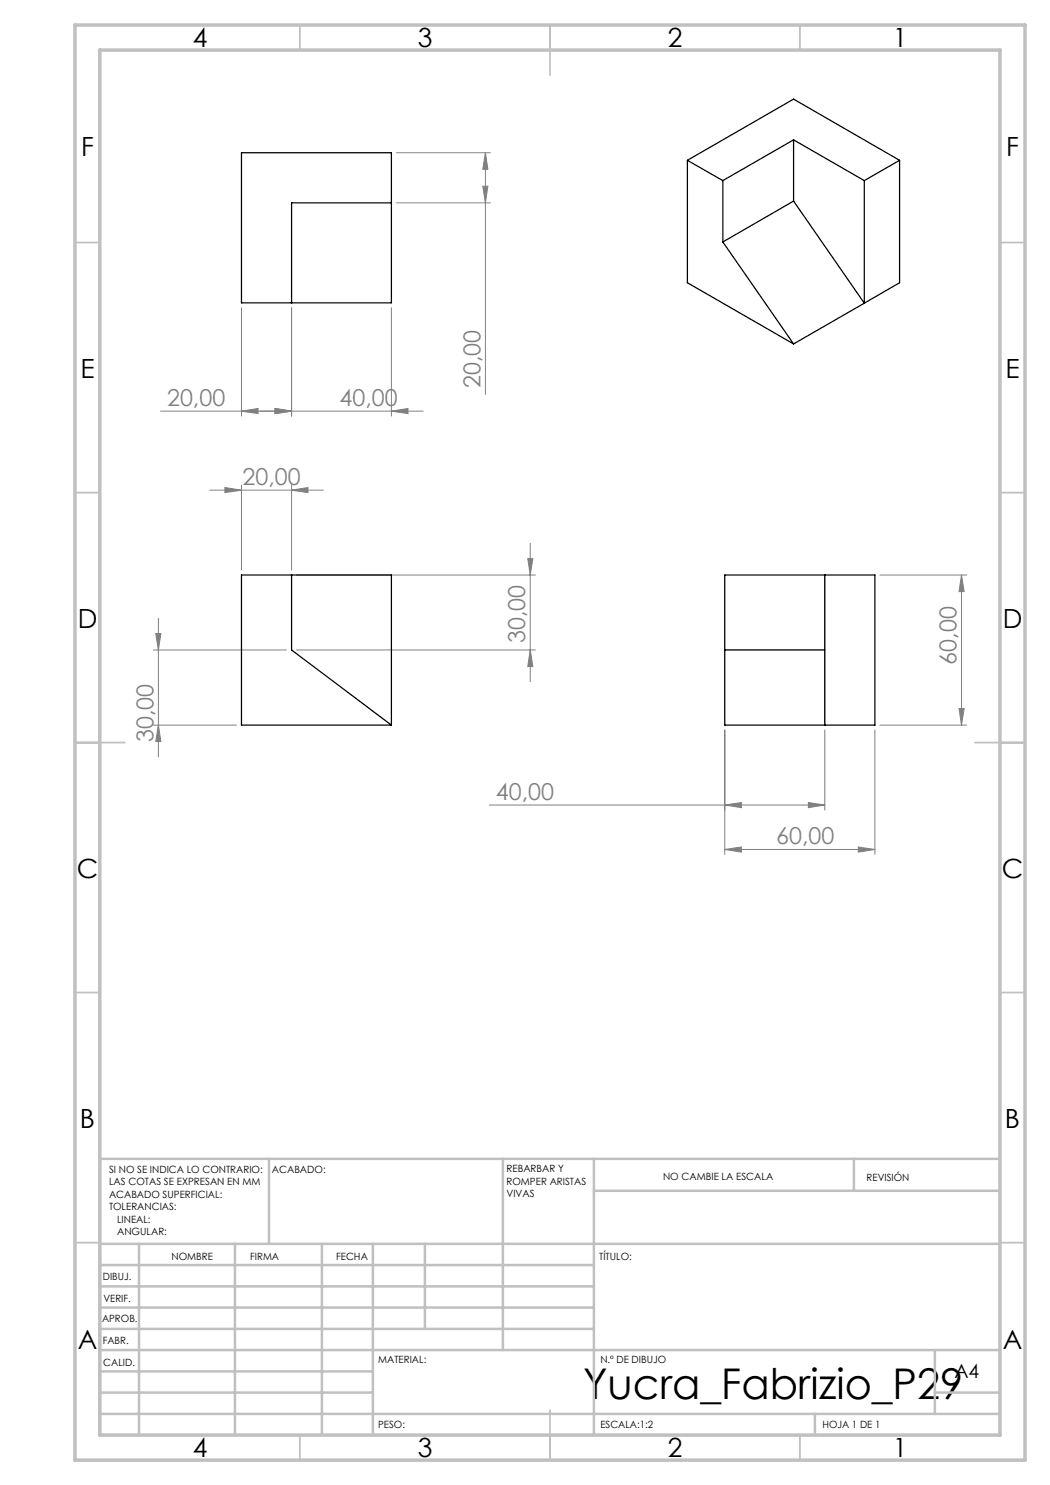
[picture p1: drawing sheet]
<svg xmlns="http://www.w3.org/2000/svg" width="210mm" height="297mm" viewBox="0 0 210 297" stroke-linecap="round" stroke-linejoin="round" font-family="sans-serif">
<g fill="none" stroke="#808080" stroke-width=".2">
<path d="M79.3 30.5h18.8M96.6 37.2h1l-.5 3.4zM97.1 30.5v48.4M97.1 30.5l.5 3.4h-1zM79.3 40.6h18.8M48.3 61.6v21.6M58.3 61.6v21.6M78.3 61.6v21.6M41.9 98h22.8M45 97.5l3.3 .5-3.3 .5zM48.3 82.2l3.3-.5v1zM48.3 97v17"/>
<path d="M55 81.7l3.3 .5-3.3 .5zM58.3 98l3.3-.5v1zM58.3 97v17M78.3 82.2l3.3-.5v1zM84.6 82.2h-52.5M59.3 115h47.8M105.6 111.7h1l-.6 3.3zM106 108.7v27.6M176 115h17.3M192.3 115l.5 3.3h-1zM192.3 115v30M30.7 130h26.6"/>
<path d="M31.2 126.7h1l-.5 3.3zM31.7 123.6v27.8M59.3 130h47.8M106 130l.6 3.3h-1zM30.7 145h16.6M31.7 145l.5 3.3h-1zM145 146v24.9M165 146v16M175 146v24.9M176 145h17.3M191.8 141.7h1l-.5 3.3zM97.9 161h67.1"/>
<path d="M145 169.9l3.3-.5v1zM145 161l3.3-.5v1zM145 169.9h30M161.7 160.5l3.3 .5-3.3 .5zM171.7 169.4l3.3 .5-3.3 .5z"/>
</g>
<g fill="none" stroke="#c0c0c0" stroke-width=".35">
<path d="M60 5v5M110 5v10M160 5v5M15 48.5h5M200 48.5h5M15 98.5h5M200 98.5h5M15 148.5h10M195 148.5h10M15 198.5h5M200 198.5h5M15 248.5h5"/>
<path d="M200 248.5h5M60 287v5M110 282v10M160 287v5"/>
</g>
<g fill="none" stroke="#c0c0c0" stroke-width=".5">
<path d="M53.8 231.8v17M100.6 231.8v38.2M118.8 231.8v55.2M118.8 238.2h81.2M170.8 231.8v6.4M200 231.8h-180v55.2M20 248.8h180M20 257.3h98.8M20 253h98.8M27.8 248.8v38.2M47 248.8v38.2M64.4 248.8v38.2"/>
<path d="M74.6 248.8v38.2M85 248.8v17M20 265.8h98.8M20 261.5h98.8M20 278.5h54.6M20 274.3h54.6M20 270h180M187 278.5h13M187 270v12.8M20 282.8h180M163 282.8v4.2"/>
</g>
<path d="M15 5h190v287h-190zM20 10h180v277h-180z" fill="none" stroke="#c0c0c0" stroke-width=".7"/>
<g fill="#808080">
<path d="M58.3 98l3.3-.5v1zM45 97.5l3.3 .5-3.3 .5zM55 81.7l3.3 .5-3.3 .5zM48.3 82.2l3.3-.5v1z"/>
<path d="M145 169.9l3.3-.5v1zM171.7 169.4l3.3 .5-3.3 .5zM145 161l3.3-.5v1zM161.7 160.5l3.3 .5-3.3 .5z"/>
<path d="M55 81.7l3.3 .5-3.3 .5zM78.3 82.2l3.3-.5v1z"/>
<path d="M106 130l.6 3.3h-1zM105.6 111.7h1l-.6 3.3zM96.6 37.2h1l-.5 3.4zM97.1 30.5l.5 3.4h-1z"/>
<path d="M31.2 126.7h1l-.5 3.3zM31.7 145l.5 3.3h-1zM192.3 115l.5 3.3h-1zM191.8 141.7h1l-.5 3.3z"/>
</g>
<g fill="none" stroke="#000" stroke-width=".25">
<path d="M48.3 30.5h30v30.1h-30zM137.5 32.1l7.1 4M137.5 32.1l21.2-12.3 21.2 12.3M137.5 32.1v24.4l21.2 12.3M144.6 36.1v12.3M158.7 28l14.2 8.1M158.7 28l-14.1 8.1M158.7 28v12.2M172.9 36.1v24.5M179.9 32.1l-7 4M179.9 32.1v24.4l-7 4.1M78.3 40.6h-20v20"/>
<path d="M144.6 48.4l14.1 20.4M158.7 40.2l-14.1 8.2M158.7 40.2l14.2 20.4M172.9 60.6l-14.2 8.2M48.3 115h30v30h-30zM58.3 115v15l20 15M145 115h30v30h-30zM165 115v30M145 130h20"/>
</g>
<text font-size="8.5" x="116.6" y="279.7">Yucra_Fabrizio_P29</text>
<g font-size="5.3">
<text x="38.5" y="9.5">4</text>
<text x="83.5" y="9.5">3</text>
<text x="133.6" y="9.5">2</text>
<text x="178.6" y="9.5">1</text>
<text x="16.2" y="31.3">F</text>
<text x="201.2" y="31.3">F</text>
<text x="16.1" y="75.5">E</text>
<text x="201.1" y="75.5">E</text>
<text x="15.5" y="125.5">D</text>
<text x="200.5" y="125.5">D</text>
<text x="15.4" y="175.5">C</text>
<text x="200.4" y="175.5">C</text>
<text x="16" y="225.5">B</text>
<text x="201" y="225.5">B</text>
<text x="15.5" y="269.8">A</text>
<text x="200.5" y="269.8">A</text>
<text x="38.5" y="291.5">4</text>
<text x="83.5" y="291.5">3</text>
<text x="133.6" y="291.5">2</text>
<text x="178.6" y="291.5">1</text>
</g>
<g font-size="4.7" fill="#808080">
<text x="96.1" y="77.6" transform="rotate(-90 96.1 77.6)">20,00</text>
<text x="33.4" y="81.2">20,00</text>
<text x="67.9" y="81.2">40,00</text>
<text x="48.5" y="97">20,00</text>
<text x="105.1" y="128.6" transform="rotate(-90 105.1 128.6)">30,00</text>
<text x="191.3" y="132.9" transform="rotate(-90 191.3 132.9)">60,00</text>
<text x="30.7" y="148.4" transform="rotate(-90 30.7 148.4)">30,00</text>
<text x="99.2" y="160">40,00</text>
<text x="155.2" y="168.9">60,00</text>
</g>
<text font-size="3.9" x="190.9" y="275.5">A4</text>
<g font-size="2">
<text x="21.8" y="234.6">SI NO SE INDICA LO CONTRARIO:</text>
<text x="21.8" y="237.1">LAS COTAS SE EXPRESAN EN MM</text>
<text x="21.8" y="239.6">ACABADO SUPERFICIAL:</text>
<text x="54.4" y="234.6">ACABADO:</text>
<text x="101.3" y="234.5">REBARBAR Y</text>
<text x="101.3" y="237">ROMPER ARISTAS</text>
<text x="101.3" y="239.5">VIVAS</text>
<text x="132.6" y="236">NO CAMBIE LA ESCALA</text>
<text x="173.3" y="236.2">REVISIÓN</text>
<text x="21.8" y="242.1">TOLERANCIAS:</text>
<text x="23.4" y="244.6">LINEAL:</text>
<text x="23.4" y="247.1">ANGULAR:</text>
<text x="34.3" y="252">NOMBRE</text>
<text x="50" y="251.9">FIRMA</text>
<text x="67.2" y="251.9">FECHA</text>
<text x="119.9" y="251.9">TÍTULO:</text>
<text x="20.6" y="256.1">DIBUJ.</text>
<text x="20.7" y="260.3">VERIF.</text>
<text x="20.4" y="264.4">APROB.</text>
<text x="20.5" y="268.8">FABR.</text>
<text x="20.7" y="273.1">CALID.</text>
<text x="75.6" y="272.5">MATERIAL:</text>
<text x="120.1" y="272.5">N.º DE DIBUJO</text>
<text x="75.6" y="285.5">PESO:</text>
<text x="120.1" y="285.6">ESCALA:1:2</text>
<text x="164.5" y="285.6">HOJA 1 DE 1</text>
</g>
</svg>
